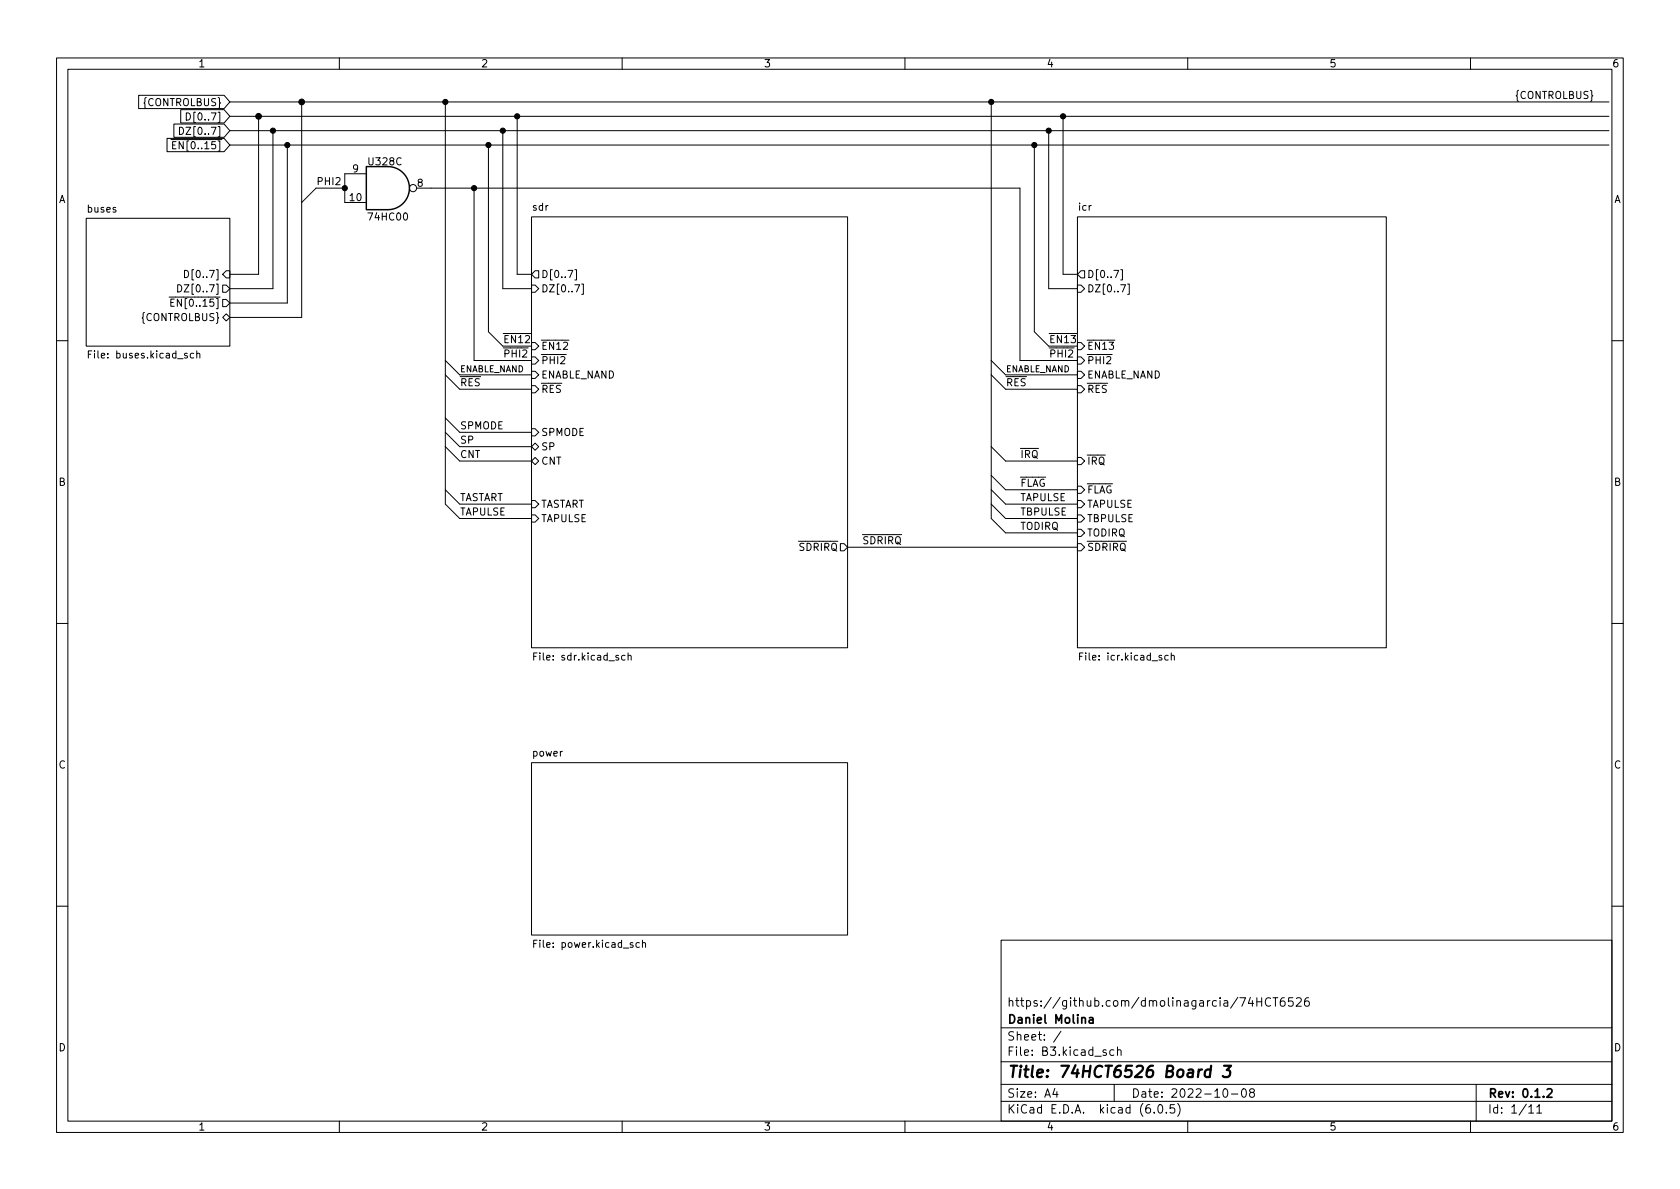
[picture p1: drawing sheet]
<svg xmlns="http://www.w3.org/2000/svg" width="297mm" height="210mm" viewBox="0 0 297 210" stroke-linecap="round" stroke-linejoin="round" font-family="sans-serif">
<g fill="none" stroke="#000" stroke-width=".18">
<path d="M10 10.2h277v190.1h-277zM12 12.2h273v186.1h-273zM24.5 16.9h15.1l1 1.1-1 1.2h-15.1zM32 19.4h7.6l1 1.2-1 1.1h-7.6zM32.9 20a.64 .64 0 0 1 .8 .6 .64 .64 0 0 1-.8 .6zM40.6 18h243.9M53.3 18v38.1h-12.7M60 10.2v2M78.7 18v71.1l2.6 2.6h12.7M110 10.2v2M160 10.2v2M175.3 18v73.7l2.5 2.5h12.7"/>
<path d="M210 10.2v2M260 10.2v2M15.2 38.6h25.4v22.6h-25.4zM29.5 24.5h10.1l1 1.1-1 1.2h-10.1zM30.7 21.9h8.9l1 1.2-1 1.2h-8.9zM31.7 22.5a.64 .64 0 0 1 .8 .6 .64 .64 0 0 1-.8 .7zM40.6 23.1h243.9M40.6 20.6h243.9M40.6 25.6h243.9M45.7 20.6v27.9h-5.1M48.3 23.1v27.9h-7.7M50.8 25.6v28h-10.2"/>
<path d="M61 33.3h-5.1l-2.6 2.5M64.8 30.7h-3.8v5.1h3.8M73.7 33.3h106.6v30.4h10.2M83.8 33.3v30.4h10.2M86.4 25.6v33.1l2.5 2.5h5.1M88.9 23.1v27.9h5.1M91.4 20.6v27.9h2.6M94 38.3h55.9v76.2h-55.9zM182.9 25.6v33.1l2.5 2.5h5.1M185.4 23.1v27.9h5.1M188 20.6v27.9h2.5M190.5 38.3h54.6v76.2h-54.6z"/>
<path d="M31.4 50.4a.64 .64 0 0 1 .7 .6 .64 .64 0 0 1-.7 .6zM32.6 47.8a.64 .64 0 0 1 .8 .6 .64 .64 0 0 1-.8 .7zM39.4 50.4h.6l.6 .6-.6 .7h-.6zM39.4 53h.6l.6 .6-.6 .6h-.6zM39.4 56.1l.6-.6 .6 .6-.6 .7zM39.4 48.5l.6-.6h.6v1.2h-.6zM94 50.4h.6l.6 .6-.6 .7h-.6zM94.6 47.9h.6v1.2h-.6l-.6-.6zM101.6 50.4h.9l-.6 1.2M101.6 47.7h.3v1.8h-.3M102.8 50.2h.3v1.8h-.3M190.5 50.4h.6l.7 .6-.7 .7h-.6z"/>
<path d="M191.1 47.9h.7v1.2h-.7l-.6-.6zM198.2 50.4h.8l-.5 1.2M198.2 47.7h.3v1.8h-.3M199.4 50.2h.3v1.8h-.3M10 60.2h2M15.6 62.6h.4M16.2 62h-.6v1.3M34.2 62.5h-.3l-.3 .2 .2 .6h.4M34.8 62.6l.2-.1h.3v.8M34.8 62v1.3M78.7 73.9l2.6 2.5h12.7M78.7 66.3l2.6 2.5h12.7"/>
<path d="M78.7 63.7l2.6 2.6h12.7M78.7 79l2.6 2.5h12.7M78.7 76.4l2.6 2.6h12.7M94 68.2h.6l.6 .6-.6 .7h-.6zM94 60.6h.6l.6 .6-.6 .6h-.6zM94 63.1h.6l.6 .6-.6 .7h-.6zM94 65.7h.6l.6 .6-.6 .6h-.6zM94 75.8h.6l.6 .6-.6 .7h-.6zM94 79l.6-.6 .6 .6-.6 .6zM175.3 66.3l2.5 2.5h12.7M175.3 63.7l2.5 2.6h12.7M175.3 79l2.5 2.5h12.7"/>
<path d="M190.5 65.7h.6l.7 .6-.7 .6h-.6zM190.5 68.2h.6l.7 .6-.7 .7h-.6zM190.5 63.1h.6l.7 .6-.7 .7h-.6zM190.5 60.6h.6l.7 .6-.7 .6h-.6zM285 60.2h2M78.7 86.6l2.6 2.5h12.7M94 81.5l.6-.6 .6 .6-.6 .7zM94 88.5h.6l.6 .6-.6 .7h-.6zM94 91.1h.6l.6 .6-.6 .6h-.6zM148.6 96.1h.6l.7 .7-.7 .6h-.6zM149.9 96.8h40.6M175.3 86.6l2.5 2.5h12.7"/>
<path d="M175.3 84.1l2.5 2.5h12.7M175.3 89.1l2.5 2.6h12.7M190.5 91.1h.6l.7 .6-.7 .6h-.6zM190.5 93.6h.6l.7 .6-.7 .7h-.6zM190.5 86h.6l.7 .6-.7 .6h-.6zM190.5 96.1h.6l.7 .7-.7 .6h-.6zM190.5 88.5h.6l.7 .6-.7 .7h-.6zM190.5 80.9h.6l.7 .6-.7 .7h-.6zM10 110.2h2M94.4 116.1h.4M95 115.5h-.6v1.2M110.5 115.9h-.4l-.2 .2 .1 .6h.5"/>
<path d="M111.1 116l.1-.1h.3l.1 .8M111.1 115.5v1.2M190.9 116.1h.4M191.5 115.5h-.6v1.2M206.5 115.9h-.3l-.3 .2 .2 .6h.4M207.1 116l.2-.1h.3v.8M207.1 115.5v1.2M285 110.2h2M94 134.9h55.9v30.4h-55.9zM10 160.2h2M94.4 166.9h.4M95 166.3h-.6v1.2"/>
<path d="M113 166.7h-.3l-.3 .2 .2 .6h.4M113.6 166.8l.2-.1h.3v.8M113.6 166.3v1.2M177 166.3h108v32h-108zM221.1 176.4l-.4 1h.9M221.4 176.9v1M222.2 176.4v1.5M222.2 177.1h.9M223.1 176.4v1.5M224.6 176.6a.6 .6 0 0 0-.7 0 .6 .6 0 0 0-.2 .7 .56 .56 0 0 0 .3 .6 .56 .56 0 0 0 .6-.1M225.1 176.4h.8M225.5 176.4v1.5"/>
<path d="M227.1 176.4a.59 .59 0 0 0-.7 .7v.5l.1 .3h.4l.2-.1 .1-.5-.1-.2-.5-.1-.2 .3M228.6 176.4h-.7l-.1 .7 .2-.1 .5 .1 .1 .2v.5l-.2 .1-.6-.1M229.2 176.6l.6-.2 .2 .2 .1 .3-1 1h1M231.4 176.4a.59 .59 0 0 0-.8 .7v.5l.2 .3h.4l.2-.1 .1-.5-.1-.2-.5-.1-.3 .3M285 160.2h2M60 198.3v2M110 198.3v2M160 198.3v2M177 194.8h108M177 191.8h108M177 187.8h108M177 181.8h108"/>
<path d="M186.5 192.5l-.4 1h1M186.9 193v1M187.6 182.4l-1.3 1.9M195.6 185.7l-.4-.1-.2 .2 .1 .3 .5 .1v.4h-.6M196.9 185.7l-.4-.1-.3 .3v.4l.2 .3h.5M197 191.8v3M197.6 185.8l.2-.2 .3 .1 .1 .9M197.6 185.1v1.5M204.1 196.7v.1M204.9 195.4l.2-.1a.81 .81 0 0 1 .6 .7 .81 .81 0 0 1-.3 .8h-.2a.81 .81 0 0 1-.6-.6 .81 .81 0 0 1 .3-.8zM206.2 196.7v.1M207.6 195.3h-.7v.7l.2-.1 .5 .1 .1 .2-.1 .5-.2 .1-.5-.1"/>
<path d="M208.2 195.1a1.72 1.72 0 0 1 0 2.3M210 198.3v2M216.4 192.6l.2-.1a.81 .81 0 0 1 .6 .7 .81 .81 0 0 1-.3 .8h-.2a.81 .81 0 0 1-.6-.6 .81 .81 0 0 1 .3-.8zM217.7 193.5h1.2M219.7 192.6l.2-.1a.81 .81 0 0 1 .5 .7 .81 .81 0 0 1-.3 .8h-.1a.81 .81 0 0 1-.6-.6 .81 .81 0 0 1 .3-.8zM221.2 193.2l-.3-.3 .1-.2 .2-.2 .4 .1 .2 .2-.1 .2-.6 .2-.2 .3 .1 .4 .2 .1h.4l.2-.3-.1-.4-.2-.1M260 198.3v2M261 191.8v6.5M270.3 195.8l.4-.5v1.5M270.3 196.8h.9M271.7 195.8l.5-.5v1.5M271.7 196.8h.9"/>
<circle cx="73" cy="33.3" r=".63"/>
</g>
<path d="M192.6 180h.6l.1 .9M193.3 180.3l-.5 .1a.29 .29 0 0 0-.3 .2 .29 .29 0 0 0 .3 .3h.5M273.6 192.7l.5-.2 .2 .2 .1 .3-.9 1h.9" fill="none" stroke="#000" stroke-width=".3"/>
<path d="M214 189.2a.66 .66 0 0 0-.9 .3l-.1 .6 .1 .3 .2 .1 .6-.1M214.1 188.5l-.2 2M216.4 188.5h1.3l-.8 .7h.3l.3 .2v.2l-.2 .7-.3 .2h-.5l-.3-.2" fill="none" stroke="#000" stroke-width=".4"/>
<path d="M64.8 29.5h3.8a3.8 3.8 0 0 1 3.8 3.8 3.8 3.8 0 0 1-3.8 3.8h-3.8z" fill="none" stroke="#000" stroke-width=".25"/>
<g fill="#000" stroke="#000" stroke-width=".18">
<circle cx="53.3" cy="18" r=".51"/>
<circle cx="78.7" cy="18" r=".46"/>
<circle cx="175.3" cy="18" r=".46"/>
<circle cx="45.7" cy="20.6" r=".51"/>
<circle cx="48.3" cy="23.1" r=".46"/>
<circle cx="50.8" cy="25.6" r=".46"/>
<circle cx="61" cy="33.3" r=".46"/>
<circle cx="83.8" cy="33.3" r=".46"/>
<circle cx="86.4" cy="25.6" r=".46"/>
<circle cx="88.9" cy="23.1" r=".46"/>
<circle cx="91.4" cy="20.6" r=".46"/>
<circle cx="182.9" cy="25.6" r=".46"/>
<circle cx="185.4" cy="23.1" r=".46"/>
<circle cx="188" cy="20.6" r=".46"/>
</g>
<text font-size="2.8" x="178" y="190.6">Title: 74HCT6526 Board 3</text>
<g font-size="2.1">
<text x="178" y="178">https://github.com/dmolinagarcia/74HCT6526</text>
<text x="178" y="184">Sheet: /</text>
<text x="178" y="181">Daniel Molina</text>
<text x="178" y="186.7">File: B3.kicad_sch</text>
<text x="178" y="196.9">KiCad E.D.A. kicad (6.0.5)</text>
<text x="178" y="194.1">Size: A4</text>
<text x="200" y="194.1">Date: 2022-10-08</text>
<text x="263" y="194.1">Rev: 0.1.2</text>
<text x="263" y="196.9">Id: 1/11</text>
</g>
<g font-size="1.8">
<text x="35" y="11.9">1</text>
<text x="85" y="11.9">2</text>
<text x="135" y="11.9">3</text>
<text x="185" y="11.9">4</text>
<text x="235" y="11.9">5</text>
<text x="285" y="11.9">6</text>
<text x="268.1" y="17.5">{CONTROLBUS}</text>
<text x="25.5" y="18.8">{CONTROLBUS}</text>
<text x="32.8" y="23.8">DZ[0..7]</text>
<text x="33.9" y="21.3">D[0..7]</text>
<text x="30.4" y="26.4">~{EN[0..15]}</text>
<text x="65.3" y="29.2">U328C</text>
<text x="10.3" y="35.9">A</text>
<text x="55.9" y="32.7">PHI2</text>
<text x="61.9" y="35.6">10</text>
<text x="62.4" y="30.5">9</text>
<text x="73.8" y="33">8</text>
<text x="285.3" y="35.9">A</text>
<text x="15.5" y="37.6">buses</text>
<text x="65.3" y="39">74HC00</text>
<text x="94.2" y="37.2">sdr</text>
<text x="190.7" y="37.2">icr</text>
<text x="32.5" y="51.7">DZ[0..7]</text>
<text x="33.6" y="49.1">D[0..7]</text>
<text x="95.6" y="51.7">DZ[0..7]</text>
<text x="95.6" y="49.1">D[0..7]</text>
<text x="192.2" y="51.7">DZ[0..7]</text>
<text x="192.2" y="49.1">D[0..7]</text>
<text x="25.1" y="56.8">{CONTROLBUS}</text>
<text x="30" y="54.2">~{EN[0..15]}</text>
<text x="16.3" y="63.4">File: buses.kicad_sch</text>
<text x="88.9" y="60.7">~{EN12}</text>
<text x="88.9" y="63.2">~{PHI2}</text>
<text x="95.6" y="61.8">~{EN12}</text>
<text x="95.6" y="64.4">~{PHI2}</text>
<text x="185.4" y="60.7">~{EN13}</text>
<text x="185.4" y="63.2">~{PHI2}</text>
<text x="192.2" y="64.4">~{PHI2}</text>
<text x="192.2" y="61.8">~{EN13}</text>
<text x="81.3" y="68.3">~{RES}</text>
<text x="95.6" y="69.5">~{RES}</text>
<text x="95.6" y="66.9">ENABLE_NAND</text>
<text x="177.8" y="68.3">~{RES}</text>
<text x="192.2" y="66.9">ENABLE_NAND</text>
<text x="192.2" y="69.5">~{RES}</text>
<text x="81.3" y="75.9">SPMODE</text>
<text x="95.6" y="77.1">SPMODE</text>
<text x="81.3" y="78.4">SP</text>
<text x="81.3" y="81">CNT</text>
<text x="95.6" y="82.2">CNT</text>
<text x="95.6" y="79.6">SP</text>
<text x="180.3" y="81">~{IRQ}</text>
<text x="192.2" y="82.2">~{IRQ}</text>
<text x="10.3" y="85.9">B</text>
<text x="81.3" y="88.6">TASTART</text>
<text x="95.6" y="89.8">TASTART</text>
<text x="180.3" y="88.6">TAPULSE</text>
<text x="180.3" y="86.1">~{FLAG}</text>
<text x="192.2" y="87.2">~{FLAG}</text>
<text x="192.2" y="89.8">TAPULSE</text>
<text x="285.3" y="85.9">B</text>
<text x="81.3" y="91.1">TAPULSE</text>
<text x="95.6" y="92.3">TAPULSE</text>
<text x="180.3" y="91.1">TBPULSE</text>
<text x="180.3" y="93.7">TODIRQ</text>
<text x="192.2" y="92.3">TBPULSE</text>
<text x="192.2" y="94.9">TODIRQ</text>
<text x="140" y="97.4">~{SDRIRQ}</text>
<text x="152.4" y="96.2">~{SDRIRQ}</text>
<text x="192.2" y="97.4">~{SDRIRQ}</text>
<text x="95" y="116.8">File: sdr.kicad_sch</text>
<text x="191.6" y="116.8">File: icr.kicad_sch</text>
<text x="10.3" y="135.9">C</text>
<text x="94.2" y="133.8">power</text>
<text x="285.3" y="135.9">C</text>
<text x="95.1" y="167.6">File: power.kicad_sch</text>
<text x="10.3" y="185.9">D</text>
<text x="285.3" y="185.9">D</text>
<text x="35" y="199.9">1</text>
<text x="85" y="199.9">2</text>
<text x="135" y="199.9">3</text>
<text x="185" y="199.9">4</text>
<text x="235" y="199.9">5</text>
<text x="285" y="199.9">6</text>
</g>
<g font-size="1.5">
<text x="81.3" y="65.8">ENABLE_NAND</text>
<text x="177.8" y="65.8">ENABLE_NAND</text>
</g>
</svg>
